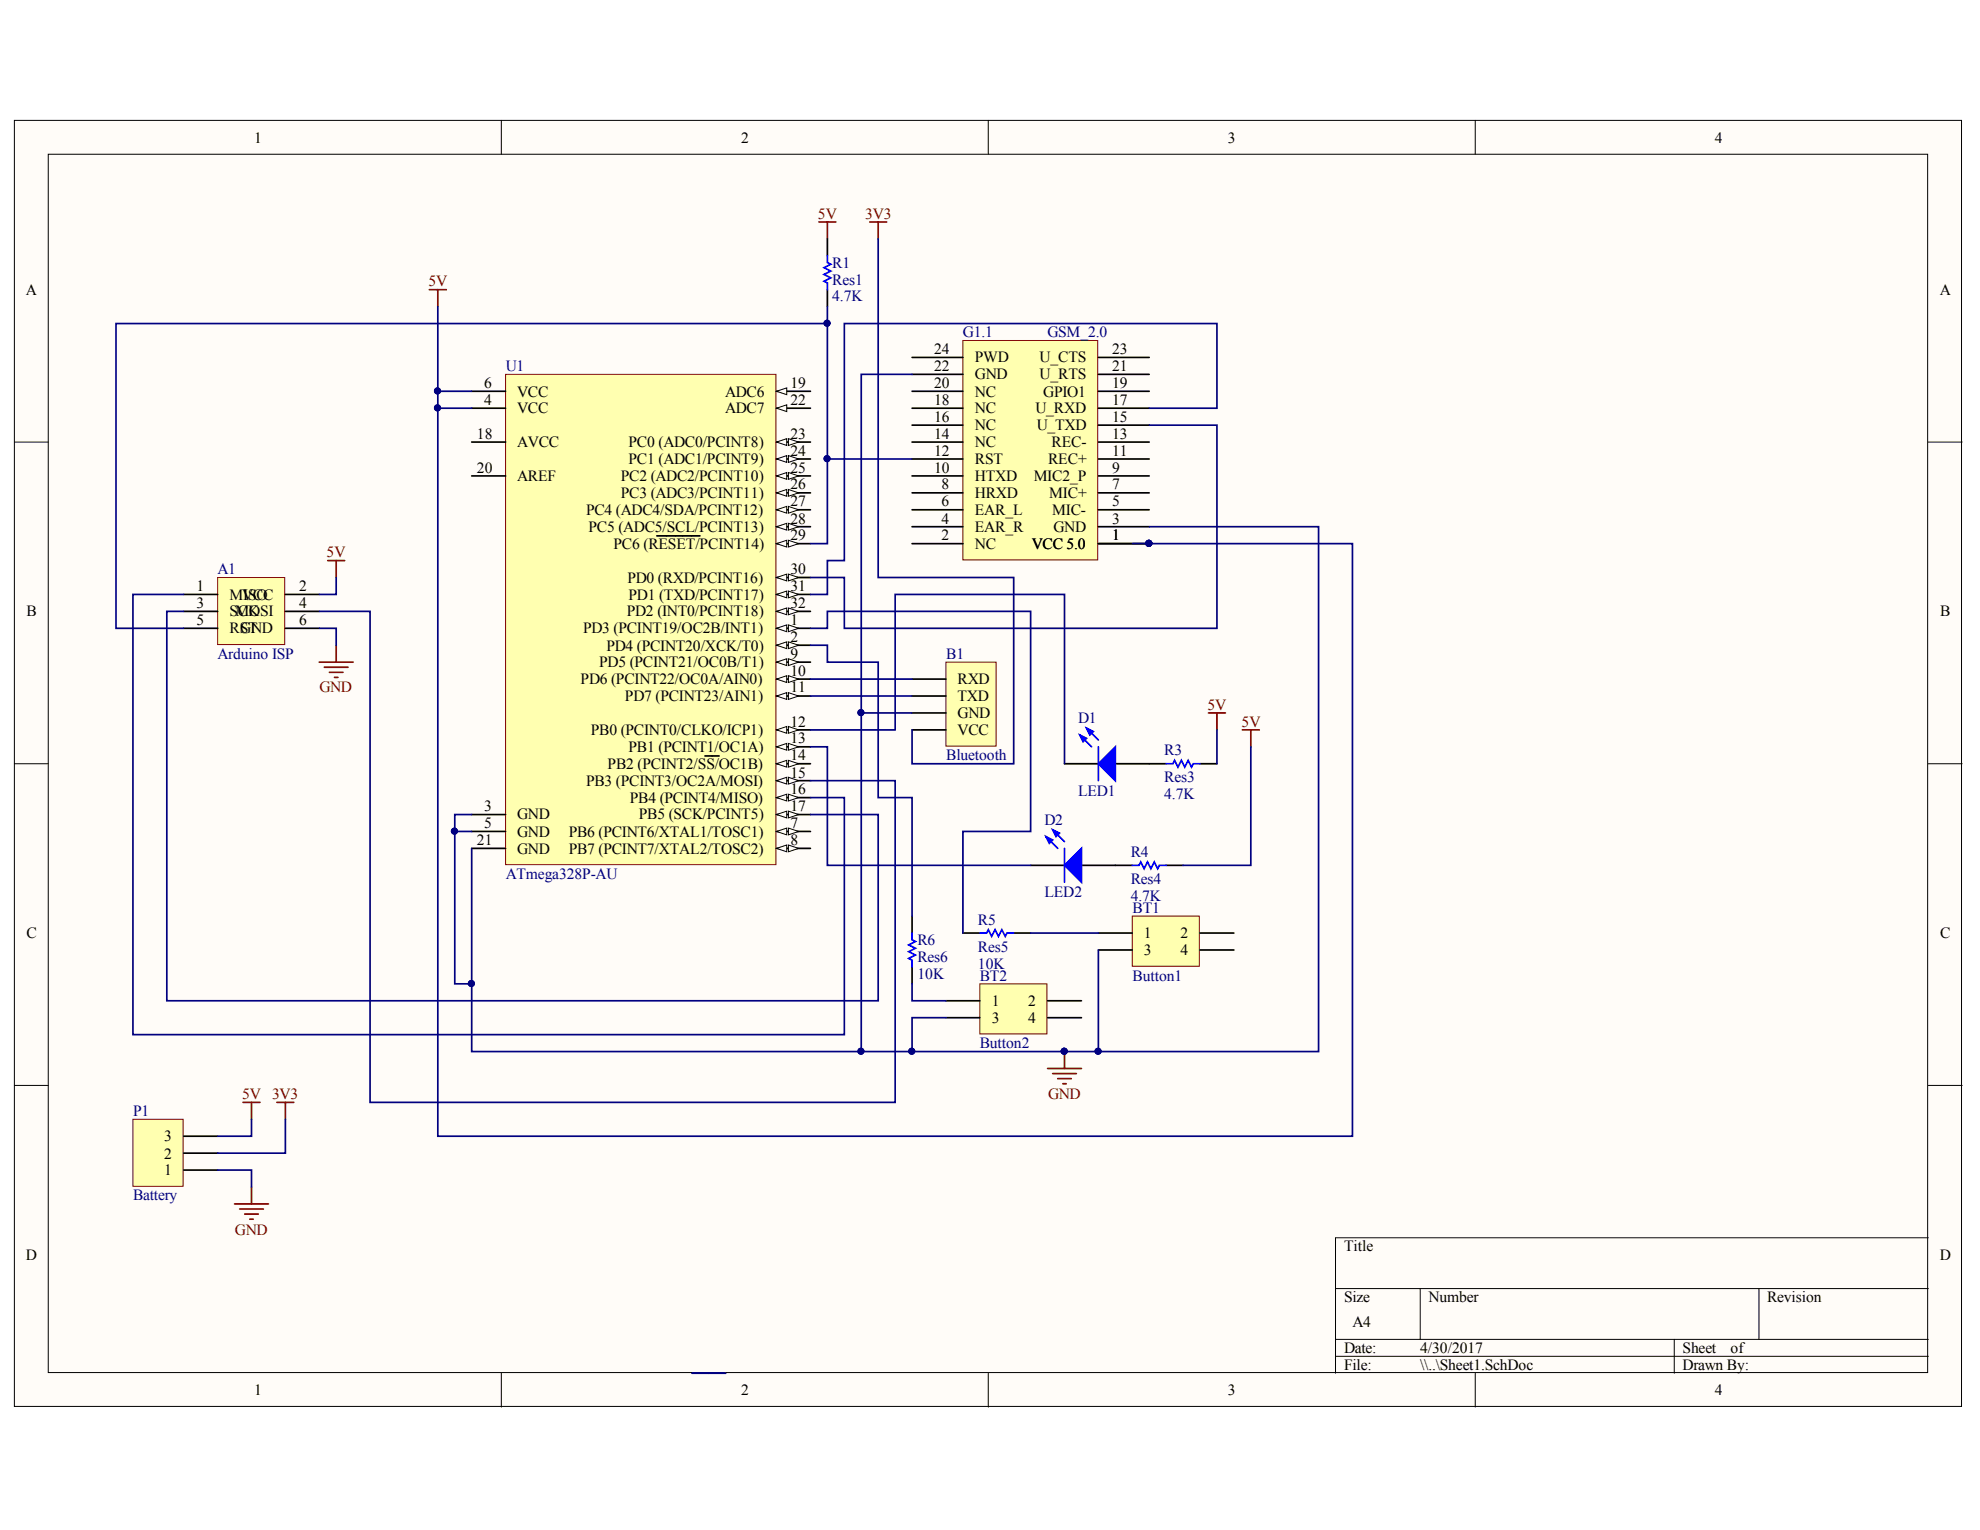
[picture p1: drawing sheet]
# Altium project Guardian.PrjPcb
1 sheet, 14 parts. Net scope: global (net labels, ports and power ports of the same name join across sheets).
Board file: PCB.PcbDoc

## Sheet Sheet1.SchDoc
size A4

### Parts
A1  Arduino ISP  [HDR2X3H]
B1  Bluetooth  [HDR1X4]
BT1  Button1  [HDR2X2]
BT2  Button2  [HDR2X2]
D1  LED1  [LED-0]
D2  LED2  [LED-0]
G1.1  GSM_2.0  [DIP24]
P1  Battery  [HDR1X3]
R1  Res1  value 4.7K  [AXIAL-0.3]
R3  Res3  value 4.7K  [AXIAL-0.3]
R4  Res4  value 4.7K  [AXIAL-0.3]
R5  Res5  value 10K  [AXIAL-0.3]
R6  Res6  value 10K  [AXIAL-0.3]
U1  ATmega328P-AU  [32A_N]

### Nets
3V3: B1.4(VCC) P1.2
5V: A1.2(VCC) G1.1.1(VCC_5.0) P1.3 R1.2 R3.1 R4.1 U1.4(VCC) U1.6(VCC)
GND: A1.6(GND) B1.3(GND) BT1.3 BT2.3 G1.1.3(GND) G1.1.22(GND) P1.1 U1.3(GND) U1.5(GND) U1.21(GND)
NetA1_1: A1.1(MISO) U1.16(PB4_(PCINT4/MISO))
NetA1_3: A1.3(SCK) U1.17(PB5_(SCK/PCINT5))
NetA1_4: A1.4(MOSI) U1.15(PB3_(PCINT3/OC2A/MOSI))
NetA1_5: A1.5(RST) G1.1.12(RST) R1.1 U1.29(PC6_(~{RESET}/PCINT14))
NetB1_1: B1.1(RXD) U1.10(PD6_(PCINT22/OC0A/AIN0))
NetB1_2: B1.2(TXD) U1.11(PD7_(PCINT23/AIN1))
NetBT1_1: BT1.1 R5.1
NetBT2_1: BT2.1 R6.1
NetD1_1: D1.1(A) R3.2
NetD1_2: D1.2(K) U1.12(PB0_(PCINT0/CLKO/ICP1))
NetD2_1: D2.1(A) R4.2
NetD2_2: D2.2(K) U1.13(PB1_(PCINT1/OC1A))
NetG1.1_15: G1.1.15(U_TXD) U1.30(PD0_(RXD/PCINT16))
NetG1.1_17: G1.1.17(U_RXD) U1.31(PD1_(TXD/PCINT17))
NetR5_2: R5.2 U1.1(PD3_(PCINT19/OC2B/INT1))
NetR6_2: R6.2 U1.2(PD4_(PCINT20/XCK/T0))

Not connected (* = marked no-connect by the designer): BT1 2 4; BT2 2 4; G1.1 2(NC) 4(EAR_R) 5(MIC-) 6(EAR_L) 7(MIC+) 8(HRXD) 9(MIC2_P) 10(HTXD) 11(REC+) 13(REC-) 14(NC) 16(NC) 18(NC) 19(GPIO1) 20(NC) 21(U_RTS) 23(U_CTS) 24(PWD); U1 7(PB6_(PCINT6/XTAL1/TOSC1)) 8(PB7_(PCINT7/XTAL2/TOSC2)) 9(PD5_(PCINT21/OC0B/T1)) 14(PB2_(PCINT2/~{SS}/OC1B)) 18(AVCC) 19(ADC6) 20(AREF) 22(ADC7) 23(PC0_(ADC0/PCINT8)) 24(PC1_(ADC1/PCINT9)) 25(PC2_(ADC2/PCINT10)) 26(PC3_(ADC3/PCINT11)) 27(PC4_(ADC4/SDA/PCINT12)) 28(PC5_(ADC5/SCL/PCINT13)) 32(PD2_(INT0/PCINT18))
